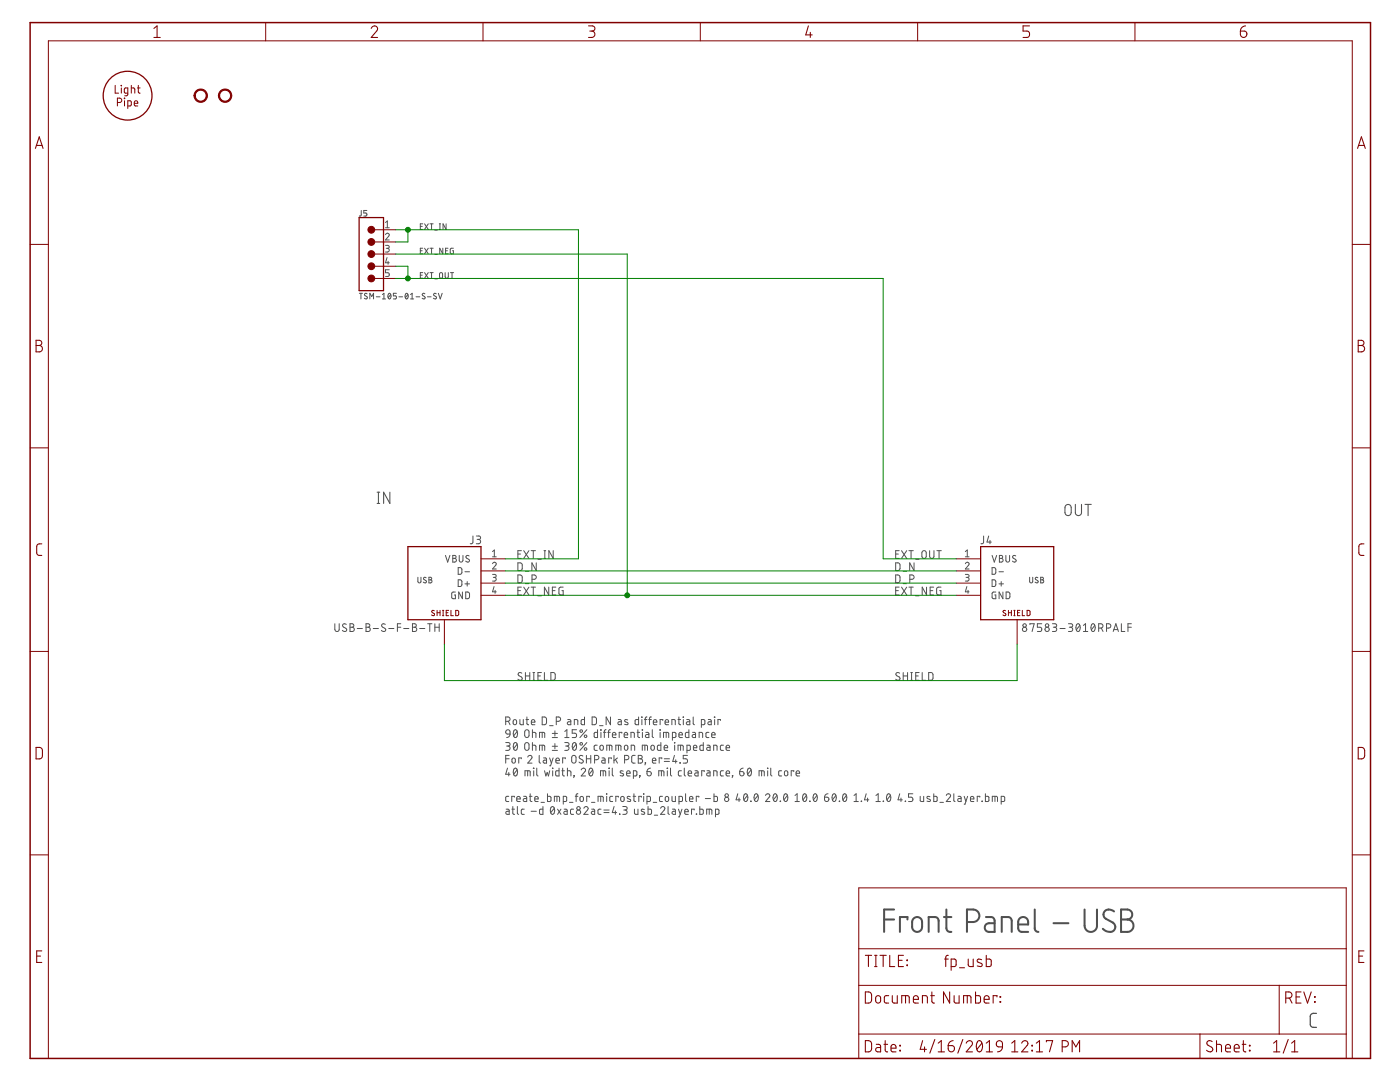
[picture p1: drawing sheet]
<?xml version="1.0" encoding="utf-8"?>
<!DOCTYPE eagle SYSTEM "eagle.dtd">
<eagle version="9.3.2">
<drawing>
<settings>
<setting alwaysvectorfont="yes"/>
<setting verticaltext="up"/>
</settings>
<grid distance="0.1" unitdist="inch" unit="inch" style="lines" multiple="1" display="no" altdistance="0.01" altunitdist="inch" altunit="inch"/>
<schematic xreflabel="%F%N/%S.%C%R" xrefpart="/%S.%C%R">
<libraries>
<library name="frames">
<symbols>
<symbol name="FRAME_A_L">
<frame x1="0" y1="0" x2="279.4" y2="215.9" columns="6" rows="5" layer="94" border-bottom="no"/>
</symbol>
<symbol name="DOCFIELD">
<wire x1="0" y1="0" x2="71.12" y2="0" width="0.1016" layer="94"/>
<wire x1="101.6" y1="15.24" x2="87.63" y2="15.24" width="0.1016" layer="94"/>
<wire x1="0" y1="0" x2="0" y2="5.08" width="0.1016" layer="94"/>
<wire x1="0" y1="5.08" x2="71.12" y2="5.08" width="0.1016" layer="94"/>
<wire x1="0" y1="5.08" x2="0" y2="15.24" width="0.1016" layer="94"/>
<wire x1="101.6" y1="15.24" x2="101.6" y2="5.08" width="0.1016" layer="94"/>
<wire x1="71.12" y1="5.08" x2="71.12" y2="0" width="0.1016" layer="94"/>
<wire x1="71.12" y1="5.08" x2="87.63" y2="5.08" width="0.1016" layer="94"/>
<wire x1="71.12" y1="0" x2="101.6" y2="0" width="0.1016" layer="94"/>
<wire x1="87.63" y1="15.24" x2="87.63" y2="5.08" width="0.1016" layer="94"/>
<wire x1="87.63" y1="15.24" x2="0" y2="15.24" width="0.1016" layer="94"/>
<wire x1="87.63" y1="5.08" x2="101.6" y2="5.08" width="0.1016" layer="94"/>
<wire x1="101.6" y1="5.08" x2="101.6" y2="0" width="0.1016" layer="94"/>
<wire x1="0" y1="15.24" x2="0" y2="22.86" width="0.1016" layer="94"/>
<wire x1="101.6" y1="35.56" x2="0" y2="35.56" width="0.1016" layer="94"/>
<wire x1="101.6" y1="35.56" x2="101.6" y2="22.86" width="0.1016" layer="94"/>
<wire x1="0" y1="22.86" x2="101.6" y2="22.86" width="0.1016" layer="94"/>
<wire x1="0" y1="22.86" x2="0" y2="35.56" width="0.1016" layer="94"/>
<wire x1="101.6" y1="22.86" x2="101.6" y2="15.24" width="0.1016" layer="94"/>
<text x="1.27" y="1.27" size="2.54" layer="94">Date:</text>
<text x="12.7" y="1.27" size="2.54" layer="94">&gt;LAST_DATE_TIME</text>
<text x="72.39" y="1.27" size="2.54" layer="94">Sheet:</text>
<text x="86.36" y="1.27" size="2.54" layer="94">&gt;SHEET</text>
<text x="88.9" y="11.43" size="2.54" layer="94">REV:</text>
<text x="1.27" y="19.05" size="2.54" layer="94">TITLE:</text>
<text x="1.27" y="11.43" size="2.54" layer="94">Document Number:</text>
<text x="17.78" y="19.05" size="2.54" layer="94">&gt;DRAWING_NAME</text>
</symbol>
</symbols>
<devicesets>
<deviceset name="FRAME_A_L" prefix="FRAME" uservalue="yes">
<gates>
<gate name="G$1" symbol="FRAME_A_L" x="0" y="0" addlevel="always"/>
<gate name="G$2" symbol="DOCFIELD" x="172.72" y="0" addlevel="always"/>
</gates>
<devices>
<device name="">
<technologies>
<technology name=""/>
</technologies>
</device>
</devices>
</deviceset>
</devicesets>
</library>
<library name="jetperch">
<symbols>
<symbol name="CONN_0.1_5X1">
<pin name="1" x="5.08" y="5.08" visible="pad" length="short" rot="R180"/>
<pin name="2" x="5.08" y="2.54" visible="pad" length="short" rot="R180"/>
<pin name="3" x="5.08" y="0" visible="pad" length="short" rot="R180"/>
<pin name="4" x="5.08" y="-2.54" visible="pad" length="short" rot="R180"/>
<pin name="5" x="5.08" y="-5.08" visible="pad" length="short" rot="R180"/>
<circle x="0" y="5.08" radius="0.71841875" width="0" layer="94"/>
<circle x="0" y="2.54" radius="0.71841875" width="0" layer="94"/>
<circle x="0" y="0" radius="0.71841875" width="0" layer="94"/>
<circle x="0" y="-2.54" radius="0.71841875" width="0" layer="94"/>
<circle x="0" y="-5.08" radius="0.71841875" width="0" layer="94"/>
<wire x1="0" y1="5.08" x2="2.54" y2="5.08" width="0.1524" layer="94"/>
<wire x1="0" y1="2.54" x2="2.54" y2="2.54" width="0.1524" layer="94"/>
<wire x1="0" y1="0" x2="2.54" y2="0" width="0.1524" layer="94"/>
<wire x1="0" y1="-2.54" x2="2.54" y2="-2.54" width="0.1524" layer="94"/>
<wire x1="0" y1="-5.08" x2="2.54" y2="-5.08" width="0.1524" layer="94"/>
<text x="-2.54" y="7.874" size="1.27" layer="95">&gt;NAME</text>
<text x="-2.54" y="-9.398" size="1.27" layer="96">&gt;VALUE</text>
<wire x1="2.54" y1="7.62" x2="2.54" y2="-7.62" width="0.254" layer="94"/>
<wire x1="2.54" y1="-7.62" x2="-2.54" y2="-7.62" width="0.254" layer="94"/>
<wire x1="-2.54" y1="-7.62" x2="-2.54" y2="7.62" width="0.254" layer="94"/>
<wire x1="-2.54" y1="7.62" x2="2.54" y2="7.62" width="0.254" layer="94"/>
</symbol>
<symbol name="USB-4">
<pin name="D+" x="-12.7" y="0" length="middle"/>
<pin name="D-" x="-12.7" y="2.54" length="middle"/>
<pin name="VBUS" x="-12.7" y="5.08" length="middle"/>
<pin name="GND" x="-12.7" y="-2.54" length="middle"/>
<wire x1="-7.62" y1="7.62" x2="-7.62" y2="-7.62" width="0.254" layer="94"/>
<wire x1="-7.62" y1="-7.62" x2="7.62" y2="-7.62" width="0.254" layer="94"/>
<wire x1="-7.62" y1="7.62" x2="7.62" y2="7.62" width="0.254" layer="94"/>
<text x="2.54" y="0" size="1.27" layer="95">USB</text>
<wire x1="7.62" y1="7.62" x2="7.62" y2="-7.62" width="0.254" layer="94"/>
<text x="-7.62" y="8.128" size="1.778" layer="95">&gt;NAME</text>
<text x="1.016" y="-10.16" size="1.778" layer="96">&gt;VALUE</text>
<pin name="SHIELD" x="0" y="-12.7" visible="off" length="middle" rot="R90"/>
<text x="-3.048" y="-6.858" size="1.27" layer="94" font="vector" ratio="12">SHIELD</text>
</symbol>
<symbol name="LIGHT_PIPE">
<circle x="0" y="0" radius="5.08" width="0.254" layer="94"/>
<text x="0" y="0" size="1.778" layer="94" align="center">Light
Pipe</text>
</symbol>
<symbol name="STAND-OFF">
<circle x="0" y="0" radius="1.27" width="0.254" layer="94"/>
</symbol>
</symbols>
<devicesets>
<deviceset name="CONN_0.1_5X1" prefix="J" uservalue="yes">
<gates>
<gate name="G$1" symbol="CONN_0.1_5X1" x="0" y="0"/>
</gates>
<devices>
<device name="_F_RA" package="CONN_0.1_5X1_F_RA">
<connects>
<connect gate="G$1" pin="1" pad="1"/>
<connect gate="G$1" pin="2" pad="2"/>
<connect gate="G$1" pin="3" pad="3"/>
<connect gate="G$1" pin="4" pad="4"/>
<connect gate="G$1" pin="5" pad="5"/>
</connects>
<technologies>
<technology name=""/>
</technologies>
</device>
<device name="_MS" package="CONN_0.1_5X1_MS">
<connects>
<connect gate="G$1" pin="1" pad="1"/>
<connect gate="G$1" pin="2" pad="2"/>
<connect gate="G$1" pin="3" pad="3"/>
<connect gate="G$1" pin="4" pad="4"/>
<connect gate="G$1" pin="5" pad="5"/>
</connects>
<technologies>
<technology name=""/>
</technologies>
</device>
</devices>
</deviceset>
<deviceset name="USB-4" prefix="J" uservalue="yes">
<gates>
<gate name="G$1" symbol="USB-4" x="-2.54" y="0"/>
</gates>
<devices>
<device name="_B" package="USB-B">
<connects>
<connect gate="G$1" pin="D+" pad="3"/>
<connect gate="G$1" pin="D-" pad="2"/>
<connect gate="G$1" pin="GND" pad="4"/>
<connect gate="G$1" pin="SHIELD" pad="SHIELD@1 SHIELD@2"/>
<connect gate="G$1" pin="VBUS" pad="1"/>
</connects>
<technologies>
<technology name=""/>
</technologies>
</device>
<device name="-A_RCPT" package="USB-A_RPCT">
<connects>
<connect gate="G$1" pin="D+" pad="3"/>
<connect gate="G$1" pin="D-" pad="2"/>
<connect gate="G$1" pin="GND" pad="4"/>
<connect gate="G$1" pin="SHIELD" pad="SHIELD@1 SHIELD@2"/>
<connect gate="G$1" pin="VBUS" pad="1"/>
</connects>
<technologies>
<technology name=""/>
</technologies>
</device>
<device name="_B-TH" package="USB-B-TH">
<connects>
<connect gate="G$1" pin="D+" pad="3"/>
<connect gate="G$1" pin="D-" pad="2"/>
<connect gate="G$1" pin="GND" pad="4"/>
<connect gate="G$1" pin="SHIELD" pad="SHIELD@1 SHIELD@2"/>
<connect gate="G$1" pin="VBUS" pad="1"/>
</connects>
<technologies>
<technology name=""/>
</technologies>
</device>
</devices>
</deviceset>
<deviceset name="LIGHT_PIPE" prefix="H" uservalue="yes">
<gates>
<gate name="G$1" symbol="LIGHT_PIPE" x="0" y="0"/>
</gates>
<devices>
<device name="_PANEL_3MM" package="LP_3MM">
<technologies>
<technology name="">
<attribute name="MPN" value="" constant="no"/>
<attribute name="POPULATE" value="1" constant="no"/>
</technology>
</technologies>
</device>
</devices>
</deviceset>
<deviceset name="HOLE" prefix="H">
<gates>
<gate name="G$1" symbol="STAND-OFF" x="0" y="0"/>
</gates>
<devices>
<device name="_#6" package="HOLE_3.5MM">
<technologies>
<technology name=""/>
</technologies>
</device>
</devices>
</deviceset>
</devicesets>
</library>
</libraries>
<attributes>
</attributes>
<variantdefs>
</variantdefs>
<classes>
<class number="0" name="default" width="0" drill="0">
</class>
<class number="1" name="USBD" width="1.016" drill="0">
<clearance class="0" value="0.1524"/>
<clearance class="1" value="0.508"/>
</class>
</classes>
<parts>
<part name="FRAME1" library="frames" deviceset="FRAME_A_L" device="" value="PG1"/>
<part name="J5" library="jetperch" deviceset="CONN_0.1_5X1" device="_MS" value="TSM-105-01-S-SV">
<attribute name="MPN" value="TSM-105-01-S-SV"/>
<attribute name="POPULATE" value="1"/>
</part>
<part name="J3" library="jetperch" deviceset="USB-4" device="_B-TH" value="USB-B-S-F-B-TH">
<attribute name="MPN" value="USB-B-S-F-B-TH"/>
<attribute name="POPULATE" value="1"/>
</part>
<part name="J4" library="jetperch" deviceset="USB-4" device="-A_RCPT" value="87583-3010RPALF">
<attribute name="MPN" value="87583-3010RPALF"/>
<attribute name="POPULATE" value="1"/>
</part>
<part name="H1" library="jetperch" deviceset="LIGHT_PIPE" device="_PANEL_3MM" value="51513020125F">
<attribute name="MPN" value="51513020125F"/>
</part>
<part name="H3" library="jetperch" deviceset="HOLE" device="_#6">
<attribute name="POPULATE" value="0"/>
</part>
<part name="H4" library="jetperch" deviceset="HOLE" device="_#6">
<attribute name="POPULATE" value="0"/>
</part>
</parts>
<sheets>
<sheet>
<plain>
<text x="177.8" y="26.162" size="5.08" layer="97">Front Panel - USB</text>
<text x="266.7" y="6.35" size="3.175" layer="97">C</text>
<text x="73.66" y="116.84" size="2.54" layer="97" align="center">IN</text>
<text x="218.44" y="114.3" size="2.54" layer="97" align="center">OUT</text>
<text x="99.06" y="50.8" size="1.778" layer="97">Route D_P and D_N as differential pair
90 Ohm ± 15% differential impedance
30 Ohm ± 30% common mode impedance
For 2 layer OSHPark PCB, er=4.5
40 mil width, 20 mil sep, 6 mil clearance, 60 mil core

create_bmp_for_microstrip_coupler -b 8 40.0 20.0 10.0 60.0 1.4 1.0 4.5 usb_2layer.bmp
atlc -d 0xac82ac=4.3 usb_2layer.bmp</text>
</plain>
<instances>
<instance part="FRAME1" gate="G$1" x="0" y="0" smashed="yes"/>
<instance part="FRAME1" gate="G$2" x="172.72" y="0" smashed="yes">
<attribute name="LAST_DATE_TIME" x="185.42" y="1.27" size="2.54" layer="94"/>
<attribute name="SHEET" x="259.08" y="1.27" size="2.54" layer="94"/>
<attribute name="DRAWING_NAME" x="190.5" y="19.05" size="2.54" layer="94"/>
</instance>
<instance part="J5" gate="G$1" x="71.12" y="167.64" smashed="yes">
<attribute name="NAME" x="68.58" y="175.514" size="1.27" layer="95"/>
<attribute name="VALUE" x="68.58" y="158.242" size="1.27" layer="96"/>
<attribute name="POPULATE" x="71.12" y="167.64" size="1.778" layer="96" display="off"/>
<attribute name="MPN" x="71.12" y="167.64" size="1.778" layer="96" display="off"/>
</instance>
<instance part="J3" gate="G$1" x="86.36" y="99.06" smashed="yes" rot="MR0">
<attribute name="NAME" x="93.98" y="107.188" size="1.778" layer="95" rot="MR0"/>
<attribute name="VALUE" x="85.344" y="88.9" size="1.778" layer="96" rot="MR0"/>
<attribute name="MPN" x="86.36" y="99.06" size="1.778" layer="96" rot="MR0" display="off"/>
<attribute name="POPULATE" x="86.36" y="99.06" size="1.778" layer="96" rot="MR0" display="off"/>
</instance>
<instance part="J4" gate="G$1" x="205.74" y="99.06" smashed="yes">
<attribute name="NAME" x="198.12" y="107.188" size="1.778" layer="95"/>
<attribute name="VALUE" x="206.756" y="88.9" size="1.778" layer="96"/>
<attribute name="MPN" x="205.74" y="99.06" size="1.778" layer="96" display="off"/>
<attribute name="POPULATE" x="205.74" y="99.06" size="1.778" layer="96" display="off"/>
</instance>
<instance part="H1" gate="G$1" x="20.32" y="200.66" smashed="yes"/>
<instance part="H3" gate="G$1" x="35.56" y="200.66" smashed="yes">
<attribute name="POPULATE" x="35.56" y="200.66" size="1.778" layer="96" display="off"/>
</instance>
<instance part="H4" gate="G$1" x="40.64" y="200.66" smashed="yes">
<attribute name="POPULATE" x="40.64" y="200.66" size="1.778" layer="96" display="off"/>
</instance>
</instances>
<busses>
</busses>
<nets>
<net name="SHIELD" class="0">
<segment>
<pinref part="J3" gate="G$1" pin="SHIELD"/>
<wire x1="86.36" y1="86.36" x2="86.36" y2="78.74" width="0.1524" layer="91"/>
<pinref part="J4" gate="G$1" pin="SHIELD"/>
<wire x1="86.36" y1="78.74" x2="205.74" y2="78.74" width="0.1524" layer="91"/>
<wire x1="205.74" y1="78.74" x2="205.74" y2="86.36" width="0.1524" layer="91"/>
<label x="101.6" y="78.74" size="1.778" layer="95"/>
<label x="180.34" y="78.74" size="1.778" layer="95"/>
</segment>
</net>
<net name="D_P" class="1">
<segment>
<pinref part="J3" gate="G$1" pin="D+"/>
<pinref part="J4" gate="G$1" pin="D+"/>
<wire x1="99.06" y1="99.06" x2="193.04" y2="99.06" width="0.1524" layer="91"/>
<label x="101.6" y="99.06" size="1.778" layer="95"/>
<label x="180.34" y="99.06" size="1.778" layer="95"/>
</segment>
</net>
<net name="D_N" class="1">
<segment>
<pinref part="J4" gate="G$1" pin="D-"/>
<pinref part="J3" gate="G$1" pin="D-"/>
<wire x1="193.04" y1="101.6" x2="99.06" y2="101.6" width="0.1524" layer="91"/>
<label x="101.6" y="101.6" size="1.778" layer="95"/>
<label x="180.34" y="101.6" size="1.778" layer="95"/>
</segment>
</net>
<net name="EXT_IN" class="0">
<segment>
<pinref part="J3" gate="G$1" pin="VBUS"/>
<wire x1="99.06" y1="104.14" x2="114.3" y2="104.14" width="0.1524" layer="91"/>
<label x="101.6" y="104.14" size="1.778" layer="95"/>
<pinref part="J5" gate="G$1" pin="2"/>
<wire x1="76.2" y1="170.18" x2="78.74" y2="170.18" width="0.1524" layer="91"/>
<wire x1="78.74" y1="170.18" x2="78.74" y2="172.72" width="0.1524" layer="91"/>
<pinref part="J5" gate="G$1" pin="1"/>
<wire x1="78.74" y1="172.72" x2="76.2" y2="172.72" width="0.1524" layer="91"/>
<label x="81.28" y="172.72" size="1.27" layer="95"/>
<wire x1="78.74" y1="172.72" x2="114.3" y2="172.72" width="0.1524" layer="91"/>
<junction x="78.74" y="172.72"/>
<wire x1="114.3" y1="104.14" x2="114.3" y2="172.72" width="0.1524" layer="91"/>
</segment>
</net>
<net name="EXT_OUT" class="0">
<segment>
<pinref part="J4" gate="G$1" pin="VBUS"/>
<wire x1="177.8" y1="104.14" x2="193.04" y2="104.14" width="0.1524" layer="91"/>
<label x="180.34" y="104.14" size="1.778" layer="95"/>
<pinref part="J5" gate="G$1" pin="5"/>
<wire x1="76.2" y1="162.56" x2="78.74" y2="162.56" width="0.1524" layer="91"/>
<wire x1="78.74" y1="162.56" x2="78.74" y2="165.1" width="0.1524" layer="91"/>
<pinref part="J5" gate="G$1" pin="4"/>
<wire x1="78.74" y1="165.1" x2="76.2" y2="165.1" width="0.1524" layer="91"/>
<junction x="78.74" y="162.56"/>
<label x="81.28" y="162.56" size="1.27" layer="95"/>
<wire x1="78.74" y1="162.56" x2="177.8" y2="162.56" width="0.1524" layer="91"/>
<wire x1="177.8" y1="104.14" x2="177.8" y2="162.56" width="0.1524" layer="91"/>
</segment>
</net>
<net name="EXT_NEG" class="0">
<segment>
<pinref part="J3" gate="G$1" pin="GND"/>
<pinref part="J4" gate="G$1" pin="GND"/>
<wire x1="99.06" y1="96.52" x2="124.46" y2="96.52" width="0.1524" layer="91"/>
<label x="101.6" y="96.52" size="1.778" layer="95"/>
<label x="180.34" y="96.52" size="1.778" layer="95"/>
<wire x1="124.46" y1="96.52" x2="193.04" y2="96.52" width="0.1524" layer="91"/>
<pinref part="J5" gate="G$1" pin="3"/>
<label x="81.28" y="167.64" size="1.27" layer="95"/>
<wire x1="124.46" y1="167.64" x2="76.2" y2="167.64" width="0.1524" layer="91"/>
<wire x1="124.46" y1="96.52" x2="124.46" y2="167.64" width="0.1524" layer="91"/>
<junction x="124.46" y="96.52"/>
</segment>
</net>
</nets>
</sheet>
</sheets>
</schematic>
</drawing>
<compatibility>
<note version="6.3" minversion="6.2.2" severity="warning">
Since Version 6.2.2 text objects can contain more than one line,
which will not be processed correctly with this version.
</note>
<note version="8.2" severity="warning">
Since Version 8.2, EAGLE supports online libraries. The ids
of those online libraries will not be understood (or retained)
with this version.
</note>
<note version="8.3" severity="warning">
Since Version 8.3, EAGLE supports URNs for individual library
assets (packages, symbols, and devices). The URNs of those assets
will not be understood (or retained) with this version.
</note>
</compatibility>
</eagle>
